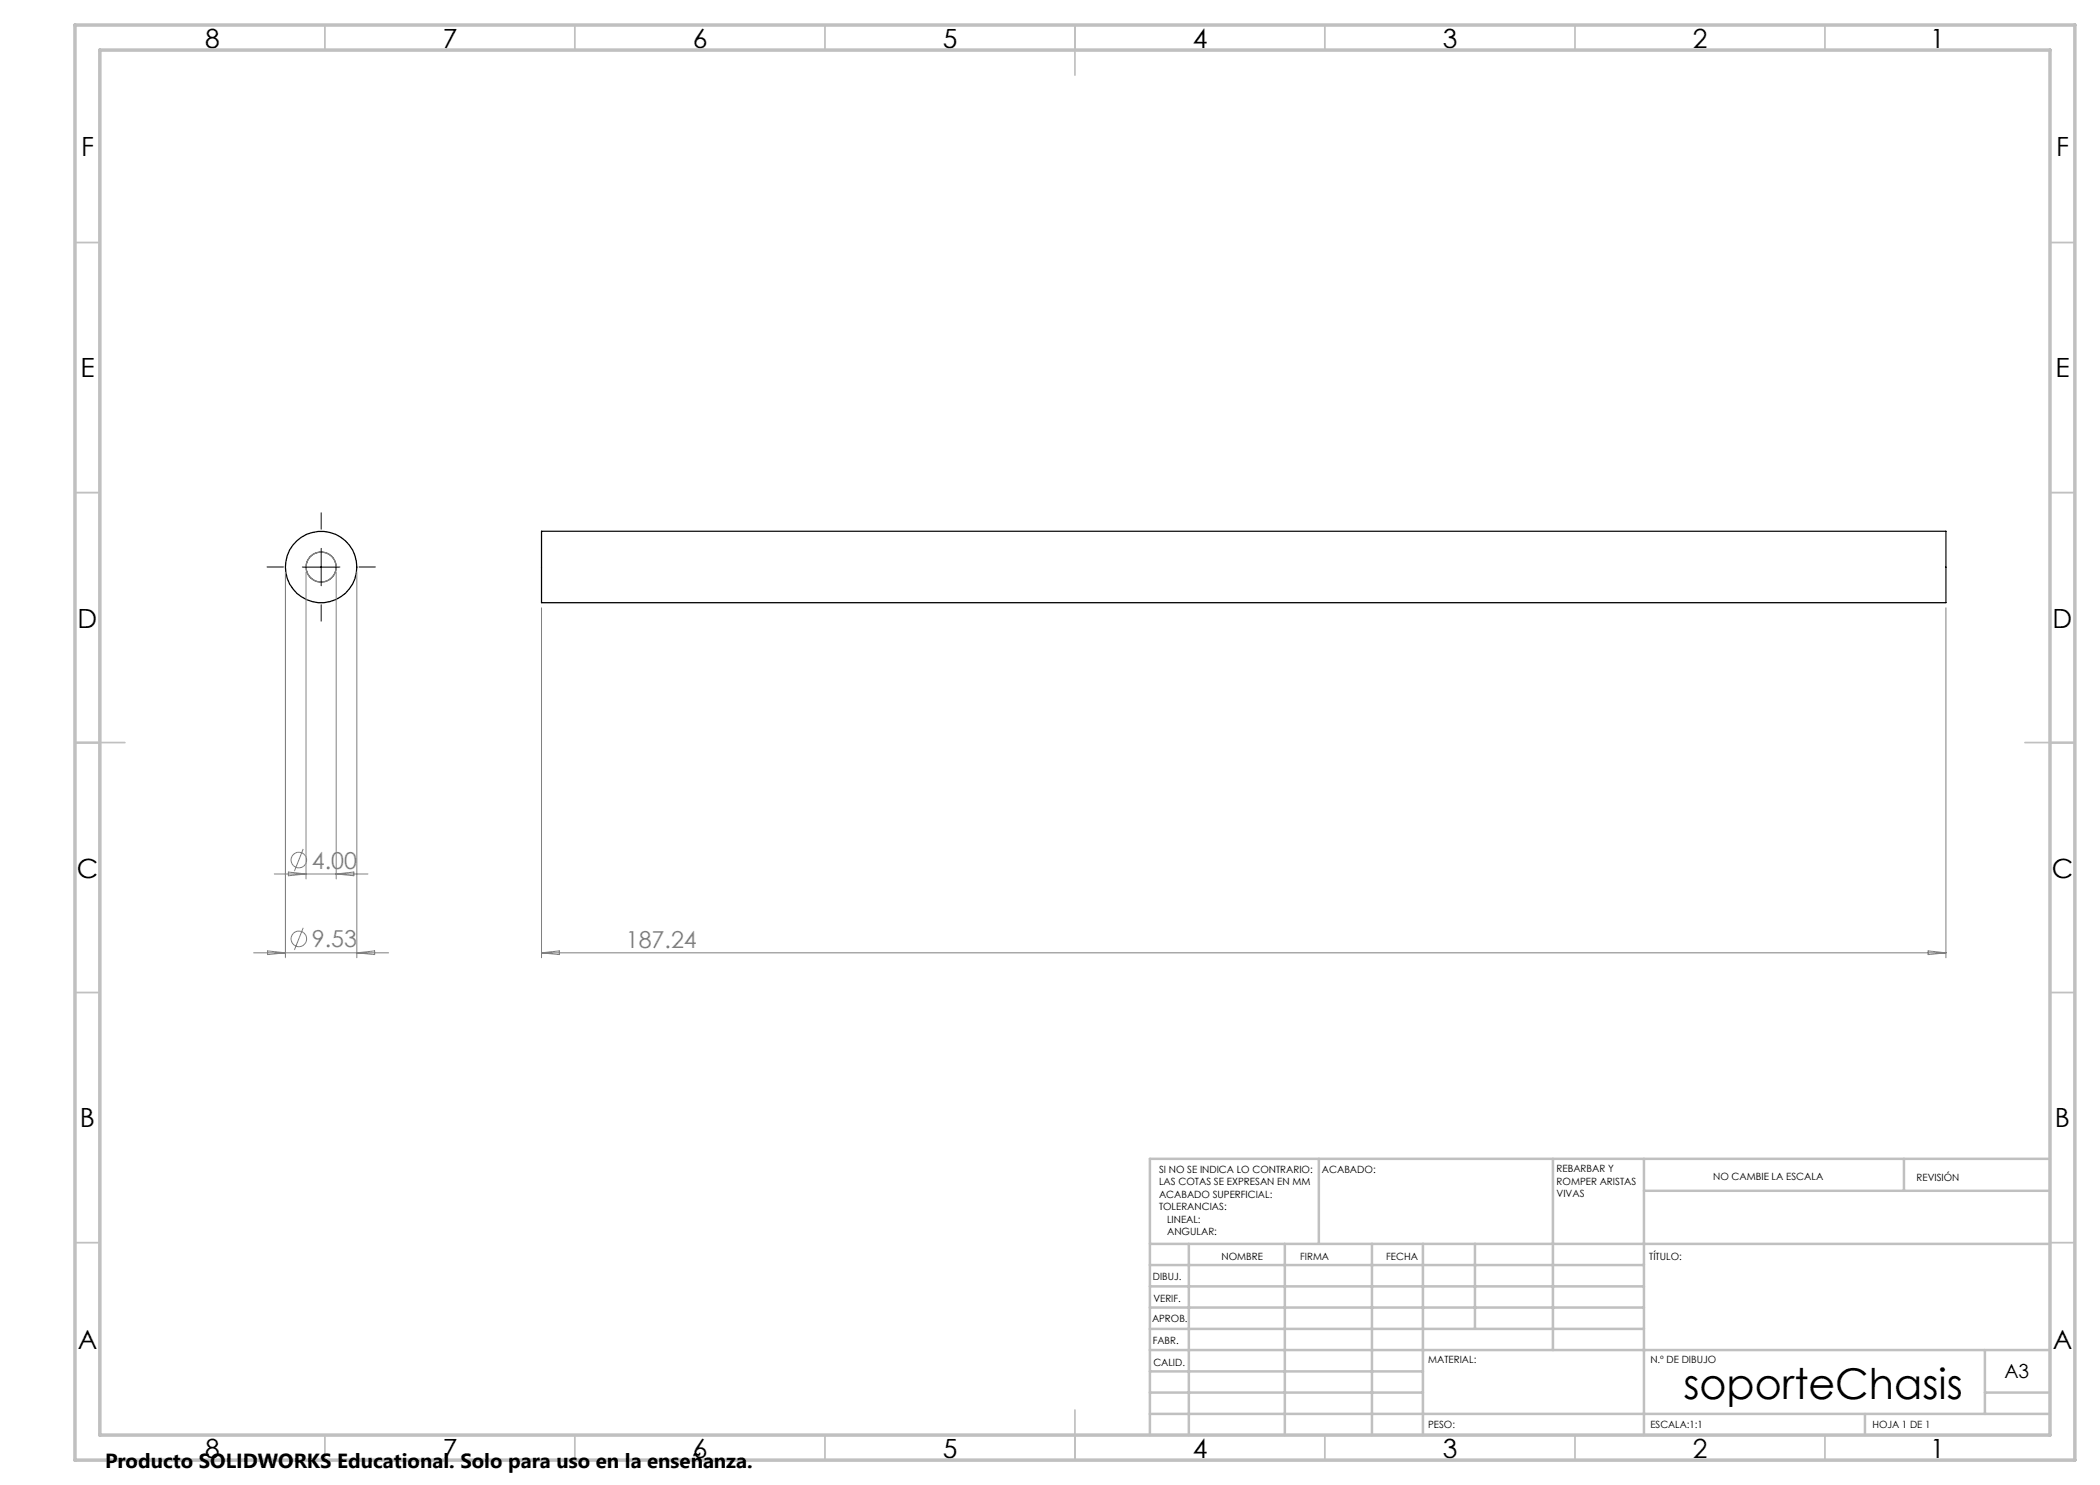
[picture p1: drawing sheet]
<svg xmlns="http://www.w3.org/2000/svg" width="420mm" height="297mm" viewBox="0 0 420 297" stroke-linecap="round" stroke-linejoin="round" font-family="sans-serif">
<g fill="none" stroke="#000" stroke-width=".25">
<path d="M108.3 106.3h280.9v14.2h-280.9z"/>
<circle cx="64.2" cy="113.4" r="7.1"/>
</g>
<g fill="none" stroke="#808080" stroke-width=".2">
<path d="M57.1 114.4v77.2M61.2 114.4v61.4M67.2 114.4v61.4M71.4 114.4v77.2M108.3 121.6v70M389.2 121.6v70M54.9 174.8h18.7M57.7 174.4l3.5 .4-3.5 .4zM60.6 169.8l-1.7 4.4M67.2 174.8l3.6-.4v.8zM50.7 190.6h27M53.5 190.2l3.6 .4-3.6 .3z"/>
<path d="M60.6 185.6l-1.7 4.4M71.4 190.6l3.5-.4v.7zM108.3 190.6h280.9M108.3 190.6l3.6-.4v.7zM385.6 190.2l3.6 .4-3.6 .3z"/>
<circle cx="59.8" cy="172" r="1.55"/>
<circle cx="59.8" cy="187.8" r="1.55"/>
</g>
<circle cx="64.2" cy="113.4" r="3" fill="none" stroke="#808080" stroke-width=".25"/>
<path d="M56.7 113.4h-3.4M64.2 105.9v-3.4M71.7 113.4h3.4M64.2 120.9v3.4" fill="none" stroke="#000" stroke-width=".2" stroke-dasharray="15.2 1.3 1.3 1.3" stroke-linecap="butt"/>
<g fill="none" stroke="#c0c0c0" stroke-width=".35">
<path d="M65 5v5M115 5v5M165 5v5M215 5v10M265 5v5M315 5v5M365 5v5M15 48.5h5M410 48.5h5M15 98.5h5M410 98.5h5M15 148.5h10"/>
<path d="M405 148.5h10M15 198.5h5M410 198.5h5M15 248.5h5M410 248.5h5M65 287v5M115 287v5M165 287v5M215 282v10M265 287v5M315 287v5M365 287v5"/>
</g>
<g fill="none" stroke="#c0c0c0" stroke-width=".5">
<path d="M263.8 231.8v17M310.6 231.8v38.2M328.8 231.8v55.2M328.8 238.2h81.2M380.8 231.8v6.4M410 231.8h-180v55.2M230 248.8h180M230 257.3h98.8M230 253h98.8M237.8 248.8v38.2M257 248.8v38.2M274.4 248.8v38.2"/>
<path d="M284.6 248.8v38.2M295 248.8v17M230 265.8h98.8M230 261.5h98.8M230 278.5h54.6M230 274.3h54.6M230 270h180M397 278.5h13M397 270v12.8M230 282.8h180M373 282.8v4.2"/>
</g>
<path d="M15 5h400v287h-400zM20 10h390v277h-390z" fill="none" stroke="#c0c0c0" stroke-width=".7"/>
<path d="M60.5 113.4h7.5M64.2 109.7v7.5" fill="none" stroke="#000" stroke-width=".2"/>
<text font-size="8.5" x="336.7" y="279.7">soporteChasis</text>
<g font-size="5.3">
<text x="41" y="9.5">8</text>
<text x="88.5" y="9.5">7</text>
<text x="138.5" y="9.5">6</text>
<text x="188.5" y="9.5">5</text>
<text x="238.5" y="9.5">4</text>
<text x="288.5" y="9.5">3</text>
<text x="338.5" y="9.5">2</text>
<text x="386" y="9.5">1</text>
<text x="16.2" y="31.2">F</text>
<text x="411.2" y="31.2">F</text>
<text x="16.1" y="75.5">E</text>
<text x="411.1" y="75.5">E</text>
<text x="15.5" y="125.5">D</text>
<text x="410.5" y="125.5">D</text>
<text x="15.4" y="175.5">C</text>
<text x="410.4" y="175.5">C</text>
<text x="16" y="225.5">B</text>
<text x="411" y="225.5">B</text>
<text x="15.5" y="269.7">A</text>
<text x="410.5" y="269.7">A</text>
<text x="41" y="291.5">8</text>
<text x="88.5" y="291.5">7</text>
<text x="138.5" y="291.5">6</text>
<text x="188.5" y="291.5">5</text>
<text x="238.5" y="291.5">4</text>
<text x="288.5" y="291.5">3</text>
<text x="338.5" y="291.5">2</text>
<text x="386" y="291.5">1</text>
</g>
<g font-size="4.7" fill="#808080">
<text x="62.4" y="173.7">4.00</text>
<text x="62.4" y="189.5">9.53</text>
<text x="125.2" y="189.5">187.24</text>
</g>
<text font-size="4.1" x="21" y="293.7">Producto SOLIDWORKS Educational. Solo para uso en la enseñanza.</text>
<text font-size="3.9" x="400.9" y="275.5">A3</text>
<g font-size="2">
<text x="231.8" y="234.6">SI NO SE INDICA LO CONTRARIO:</text>
<text x="231.8" y="237.1">LAS COTAS SE EXPRESAN EN MM</text>
<text x="231.8" y="239.6">ACABADO SUPERFICIAL:</text>
<text x="264.4" y="234.6">ACABADO:</text>
<text x="311.3" y="234.5">REBARBAR Y</text>
<text x="311.3" y="237">ROMPER ARISTAS</text>
<text x="311.3" y="239.5">VIVAS</text>
<text x="342.6" y="236">NO CAMBIE LA ESCALA</text>
<text x="383.3" y="236.2">REVISIÓN</text>
<text x="231.8" y="242.1">TOLERANCIAS:</text>
<text x="233.4" y="244.6">LINEAL:</text>
<text x="233.4" y="247.1">ANGULAR:</text>
<text x="244.3" y="252">NOMBRE</text>
<text x="260" y="251.9">FIRMA</text>
<text x="277.2" y="251.9">FECHA</text>
<text x="329.9" y="251.9">TÍTULO:</text>
<text x="230.6" y="256.1">DIBUJ.</text>
<text x="230.7" y="260.3">VERIF.</text>
<text x="230.4" y="264.4">APROB.</text>
<text x="230.5" y="268.8">FABR.</text>
<text x="230.7" y="273.1">CALID.</text>
<text x="285.6" y="272.5">MATERIAL:</text>
<text x="330.1" y="272.5">N.º DE DIBUJO</text>
<text x="285.6" y="285.5">PESO:</text>
<text x="330.1" y="285.6">ESCALA:1:1</text>
<text x="374.5" y="285.6">HOJA 1 DE 1</text>
</g>
</svg>
